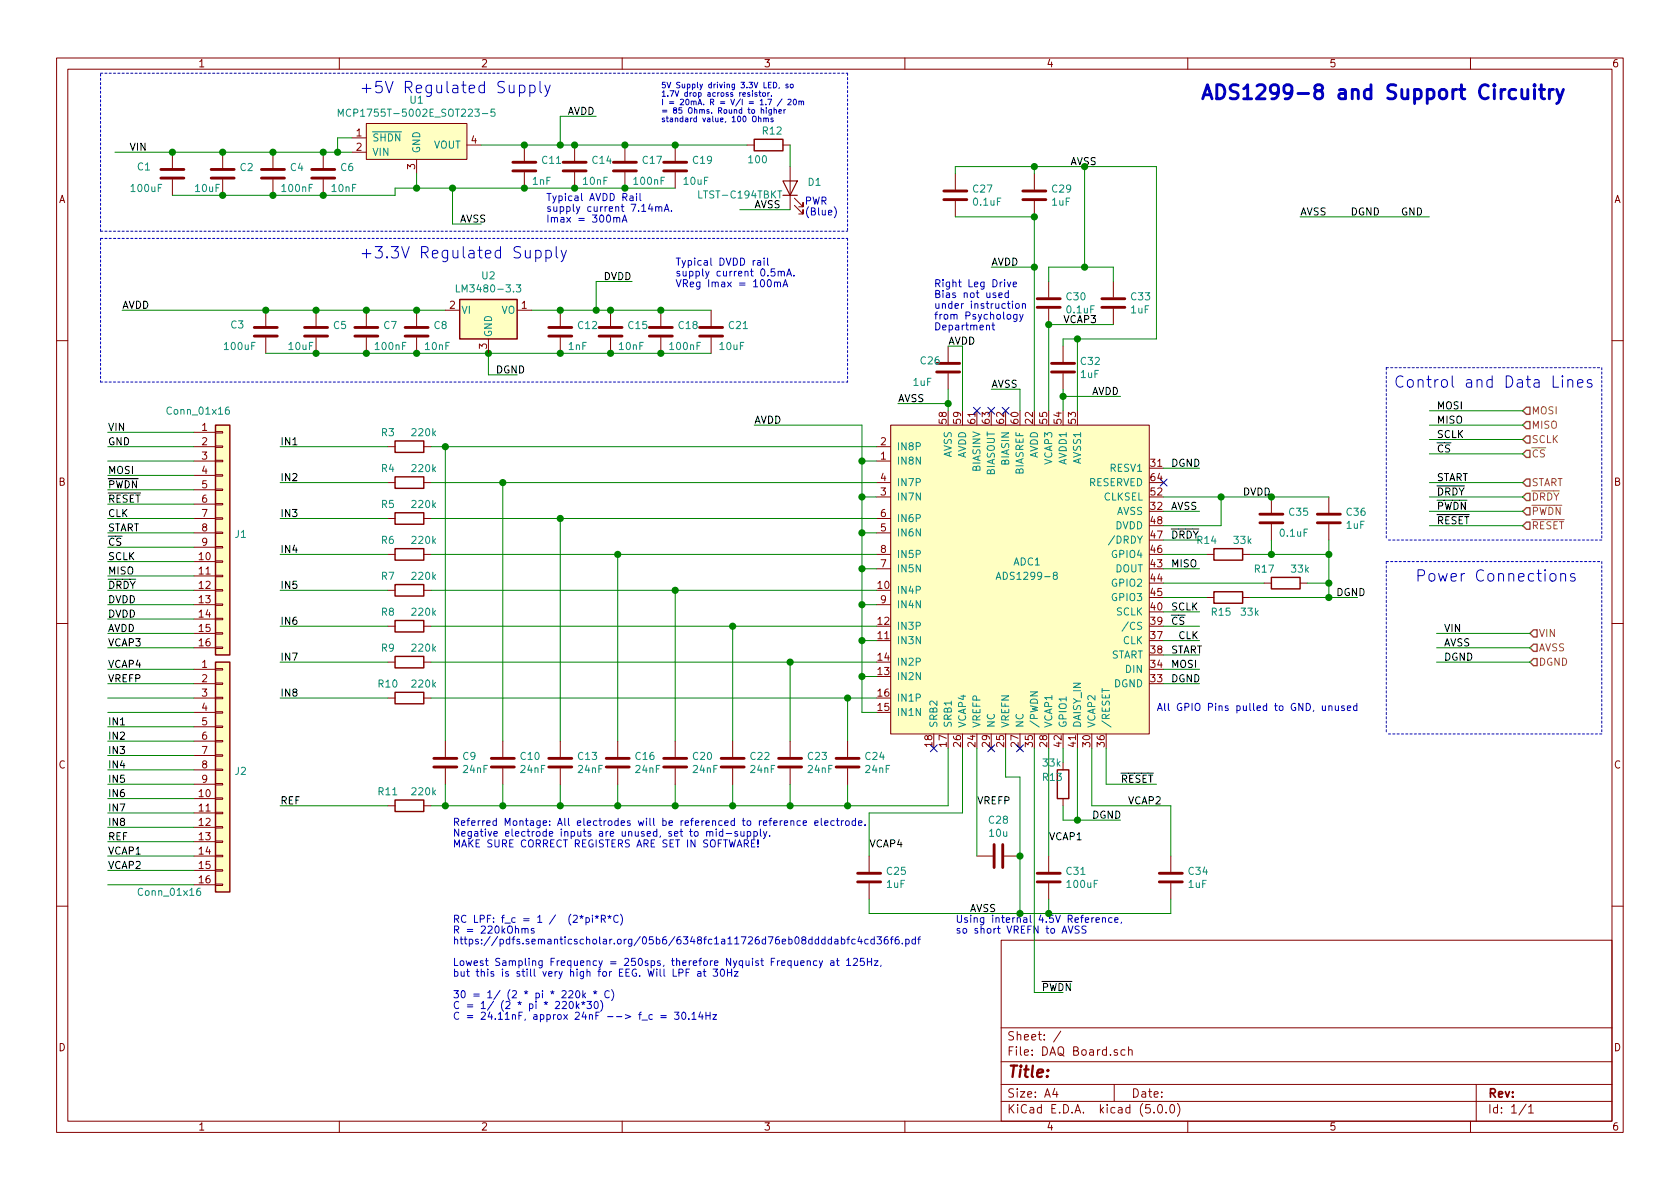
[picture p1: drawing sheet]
EESchema Schematic File Version 4
LIBS:DAQ Board-cache
EELAYER 26 0
EELAYER END
$Descr A4 11693 8268
encoding utf-8
Sheet 1 1
Title ""
Date ""
Rev ""
Comp ""
Comment1 ""
Comment2 ""
Comment3 ""
Comment4 ""
$EndDescr
$Comp
L Device:R R?
U 1 1
P 2850 3100
AR Path="/5D7F9BD3/5E8AA8A4" Ref="R?"  Part="1" 
AR Path="/5E8AA8A4" Ref="R3"  Part="1" 
F 0 "R3" V 2750 2950 50  0000 C CNN
F 1 "220k" V 2750 3200 50  0000 C CNN
F 2 "Resistor_SMD:R_0603_1608Metric" V 2780 3100 50  0001 C CNN
F 3 "~" H 2850 3100 50  0001 C CNN
	1    2850 3100
	0    1    1    0   
$EndComp
Text Notes 3150 7100 0    50   ~ 0
RC LPF: f_c = 1 /  (2*pi*R*C)\nR = 220kOhms\nhttps://pdfs.semanticscholar.org/05b6/6348fc1a11726d76eb08ddddabfc4cd36f6.pdf\n\nLowest Sampling Frequency = 250sps, therefore Nyquist Frequency at 125Hz, \nbut this is still very high for EEG. Will LPF at 30Hz\n\n30 = 1/ (2 * pi * 220k * C)\nC = 1/ (2 * pi * 220k*30)\nC = 24.11nF, approx 24nF --> f_c = 30.14Hz
$Comp
L TI_Analog_ADC:ADS1299-8 ADC?
U 1 1
P 6200 2950
AR Path="/5D7F9BD3/5E8AA8AC" Ref="ADC?"  Part="1" 
AR Path="/5E8AA8AC" Ref="ADC1"  Part="1" 
F 0 "ADC1" H 7150 2000 50  0000 C CNN
F 1 "ADS1299-8" H 7150 1900 50  0000 C CNN
F 2 "Package_QFP:TQFP-64_10x10mm_P0.5mm" H 7050 2000 50  0001 C CNN
F 3 "C:/Users/Willie/Documents/Uni/Newcastle/4 Fourth Year/1 Final Year Project/trunk/Hardware/Electronics/Datasheets/ADCs/ADS1299/ads1299-4.pdf" H 7050 2000 50  0001 C CNN
	1    6200 2950
	1    0    0    -1  
$EndComp
$Comp
L Device:C C?
U 1 1
P 3100 5300
AR Path="/5D7F9BD3/5E8AA8B3" Ref="C?"  Part="1" 
AR Path="/5E8AA8B3" Ref="C9"  Part="1" 
F 0 "C9" H 3215 5346 50  0000 L CNN
F 1 "24nF" H 3215 5255 50  0000 L CNN
F 2 "Capacitor_SMD:C_0805_2012Metric" H 3138 5150 50  0001 C CNN
F 3 "http://datasheets.avx.com/X7RDielectric.pdf" H 3100 5300 50  0001 C CNN
	1    3100 5300
	1    0    0    -1  
$EndComp
$Comp
L Device:R R?
U 1 1
P 2850 3350
AR Path="/5D7F9BD3/5E8AA8BA" Ref="R?"  Part="1" 
AR Path="/5E8AA8BA" Ref="R4"  Part="1" 
F 0 "R4" V 2750 3200 50  0000 C CNN
F 1 "220k" V 2750 3450 50  0000 C CNN
F 2 "Resistor_SMD:R_0603_1608Metric" V 2780 3350 50  0001 C CNN
F 3 "~" H 2850 3350 50  0001 C CNN
	1    2850 3350
	0    1    1    0   
$EndComp
$Comp
L Device:R R?
U 1 1
P 2850 3600
AR Path="/5D7F9BD3/5E8AA8C1" Ref="R?"  Part="1" 
AR Path="/5E8AA8C1" Ref="R5"  Part="1" 
F 0 "R5" V 2750 3450 50  0000 C CNN
F 1 "220k" V 2750 3700 50  0000 C CNN
F 2 "Resistor_SMD:R_0603_1608Metric" V 2780 3600 50  0001 C CNN
F 3 "~" H 2850 3600 50  0001 C CNN
	1    2850 3600
	0    1    1    0   
$EndComp
$Comp
L Device:R R?
U 1 1
P 2850 3850
AR Path="/5D7F9BD3/5E8AA8C8" Ref="R?"  Part="1" 
AR Path="/5E8AA8C8" Ref="R6"  Part="1" 
F 0 "R6" V 2750 3700 50  0000 C CNN
F 1 "220k" V 2750 3950 50  0000 C CNN
F 2 "Resistor_SMD:R_0603_1608Metric" V 2780 3850 50  0001 C CNN
F 3 "~" H 2850 3850 50  0001 C CNN
	1    2850 3850
	0    1    1    0   
$EndComp
$Comp
L Device:R R?
U 1 1
P 2850 4100
AR Path="/5D7F9BD3/5E8AA8CF" Ref="R?"  Part="1" 
AR Path="/5E8AA8CF" Ref="R7"  Part="1" 
F 0 "R7" V 2750 3950 50  0000 C CNN
F 1 "220k" V 2750 4200 50  0000 C CNN
F 2 "Resistor_SMD:R_0603_1608Metric" V 2780 4100 50  0001 C CNN
F 3 "~" H 2850 4100 50  0001 C CNN
	1    2850 4100
	0    1    1    0   
$EndComp
$Comp
L Device:R R?
U 1 1
P 2850 4350
AR Path="/5D7F9BD3/5E8AA8D6" Ref="R?"  Part="1" 
AR Path="/5E8AA8D6" Ref="R8"  Part="1" 
F 0 "R8" V 2750 4200 50  0000 C CNN
F 1 "220k" V 2750 4450 50  0000 C CNN
F 2 "Resistor_SMD:R_0603_1608Metric" V 2780 4350 50  0001 C CNN
F 3 "~" H 2850 4350 50  0001 C CNN
	1    2850 4350
	0    1    1    0   
$EndComp
$Comp
L Device:R R?
U 1 1
P 2850 4600
AR Path="/5D7F9BD3/5E8AA8DD" Ref="R?"  Part="1" 
AR Path="/5E8AA8DD" Ref="R9"  Part="1" 
F 0 "R9" V 2750 4450 50  0000 C CNN
F 1 "220k" V 2750 4700 50  0000 C CNN
F 2 "Resistor_SMD:R_0603_1608Metric" V 2780 4600 50  0001 C CNN
F 3 "~" H 2850 4600 50  0001 C CNN
	1    2850 4600
	0    1    1    0   
$EndComp
$Comp
L Device:R R?
U 1 1
P 2850 4850
AR Path="/5D7F9BD3/5E8AA8E4" Ref="R?"  Part="1" 
AR Path="/5E8AA8E4" Ref="R10"  Part="1" 
F 0 "R10" V 2750 4700 50  0000 C CNN
F 1 "220k" V 2750 4950 50  0000 C CNN
F 2 "Resistor_SMD:R_0603_1608Metric" V 2780 4850 50  0001 C CNN
F 3 "~" H 2850 4850 50  0001 C CNN
	1    2850 4850
	0    1    1    0   
$EndComp
Wire Wire Line
	3000 3100 3100 3100
Wire Wire Line
	3000 3600 3900 3600
Wire Wire Line
	3000 3850 4300 3850
Wire Wire Line
	3000 4100 4700 4100
Wire Wire Line
	3000 4350 5100 4350
Wire Wire Line
	3000 4600 5500 4600
Wire Wire Line
	3000 4850 5900 4850
Wire Wire Line
	3100 5150 3100 3100
Connection ~ 3100 3100
Wire Wire Line
	3100 3100 6100 3100
Wire Wire Line
	3500 5150 3500 3350
Wire Wire Line
	3000 3350 3500 3350
Connection ~ 3500 3350
Wire Wire Line
	3500 3350 6100 3350
Wire Wire Line
	3900 5150 3900 3600
Connection ~ 3900 3600
Wire Wire Line
	3900 3600 6100 3600
Wire Wire Line
	4300 5150 4300 3850
Connection ~ 4300 3850
Wire Wire Line
	4300 3850 6100 3850
Wire Wire Line
	4700 5150 4700 4100
Connection ~ 4700 4100
Wire Wire Line
	4700 4100 6100 4100
Wire Wire Line
	5100 5150 5100 4350
Connection ~ 5100 4350
Wire Wire Line
	5100 4350 6100 4350
Wire Wire Line
	5500 5150 5500 4600
Connection ~ 5500 4600
Wire Wire Line
	5500 4600 6100 4600
Wire Wire Line
	5900 5150 5900 4850
Connection ~ 5900 4850
Wire Wire Line
	5900 4850 6100 4850
$Comp
L Device:R R?
U 1 1
P 2850 5600
AR Path="/5D7F9BD3/5E8AA90B" Ref="R?"  Part="1" 
AR Path="/5E8AA90B" Ref="R11"  Part="1" 
F 0 "R11" V 2750 5450 50  0000 C CNN
F 1 "220k" V 2750 5700 50  0000 C CNN
F 2 "Resistor_SMD:R_0603_1608Metric" V 2780 5600 50  0001 C CNN
F 3 "~" H 2850 5600 50  0001 C CNN
	1    2850 5600
	0    1    1    0   
$EndComp
Wire Wire Line
	3000 5600 3100 5600
Wire Wire Line
	6600 5600 6600 5200
Wire Wire Line
	3100 5450 3100 5600
Connection ~ 3100 5600
NoConn ~ 6500 5200
Wire Wire Line
	6100 3200 6000 3200
Wire Wire Line
	6000 3200 6000 3450
Wire Wire Line
	6000 4950 6100 4950
Wire Wire Line
	6100 3450 6000 3450
Connection ~ 6000 3450
Wire Wire Line
	6000 3450 6000 3700
Wire Wire Line
	6100 3700 6000 3700
Connection ~ 6000 3700
Wire Wire Line
	6000 3700 6000 3950
Wire Wire Line
	6100 3950 6000 3950
Connection ~ 6000 3950
Wire Wire Line
	6000 3950 6000 4200
Wire Wire Line
	6100 4200 6000 4200
Connection ~ 6000 4200
Wire Wire Line
	6000 4200 6000 4450
Wire Wire Line
	6100 4450 6000 4450
Connection ~ 6000 4450
Wire Wire Line
	6000 4450 6000 4700
Wire Wire Line
	6100 4700 6000 4700
Connection ~ 6000 4700
Wire Wire Line
	6000 4700 6000 4950
Wire Wire Line
	6000 3200 6000 2950
Wire Wire Line
	6000 2950 5250 2950
Connection ~ 6000 3200
$Comp
L Device:C C?
U 1 1
P 6050 6100
AR Path="/5D7F9BD3/5E8AA949" Ref="C?"  Part="1" 
AR Path="/5E8AA949" Ref="C25"  Part="1" 
F 0 "C25" H 6165 6146 50  0000 L CNN
F 1 "1uF" H 6165 6055 50  0000 L CNN
F 2 "Capacitor_SMD:C_0603_1608Metric" H 6088 5950 50  0001 C CNN
F 3 "~" H 6050 6100 50  0001 C CNN
	1    6050 6100
	1    0    0    -1  
$EndComp
$Comp
L Device:C C?
U 1 1
P 7300 6100
AR Path="/5D7F9BD3/5E8AA950" Ref="C?"  Part="1" 
AR Path="/5E8AA950" Ref="C31"  Part="1" 
F 0 "C31" H 7415 6146 50  0000 L CNN
F 1 "100uF" H 7415 6055 50  0000 L CNN
F 2 "Capacitor_SMD:C_1206_3216Metric" H 7338 5950 50  0001 C CNN
F 3 "~" H 7300 6100 50  0001 C CNN
	1    7300 6100
	1    0    0    -1  
$EndComp
NoConn ~ 7100 5200
NoConn ~ 6900 5200
Wire Wire Line
	7300 6350 7300 6250
Text Label 6750 6350 0    50   ~ 0
AVSS
Text Notes 6650 6500 0    50   ~ 0
Using internal 4.5V Reference, \nso short VREFN to AVSS
Text Notes 3150 5900 0    50   ~ 0
Referred Montage: All electrodes will be referenced to reference electrode. \nNegative electrode inputs are unused, set to mid-supply. \nMAKE SURE CORRECT REGISTERS ARE SET IN SOFTWARE!
Wire Wire Line
	8050 5450 7700 5450
Wire Wire Line
	7700 5450 7700 5200
$Comp
L Device:R R?
U 1 1
P 7400 5450
AR Path="/5D7F9BD3/5E8AA95F" Ref="R?"  Part="1" 
AR Path="/5E8AA95F" Ref="R13"  Part="1" 
F 0 "R13" H 7250 5500 50  0000 L CNN
F 1 "33k" H 7250 5600 50  0000 L CNN
F 2 "Resistor_SMD:R_0603_1608Metric" V 7330 5450 50  0001 C CNN
F 3 "~" H 7400 5450 50  0001 C CNN
	1    7400 5450
	1    0    0    -1  
$EndComp
Wire Wire Line
	7200 6900 7400 6900
Wire Wire Line
	7400 5300 7400 5200
Wire Wire Line
	7400 5600 7400 5700
Wire Wire Line
	7400 5700 7500 5700
Wire Wire Line
	7500 5700 7500 5200
Wire Wire Line
	7500 5700 7800 5700
Connection ~ 7500 5700
$Comp
L Device:C C?
U 1 1
P 8150 6100
AR Path="/5D7F9BD3/5E8AA96D" Ref="C?"  Part="1" 
AR Path="/5E8AA96D" Ref="C34"  Part="1" 
F 0 "C34" H 8265 6146 50  0000 L CNN
F 1 "1uF" H 8265 6055 50  0000 L CNN
F 2 "Capacitor_SMD:C_0603_1608Metric" H 8188 5950 50  0001 C CNN
F 3 "~" H 8150 6100 50  0001 C CNN
	1    8150 6100
	1    0    0    -1  
$EndComp
Wire Wire Line
	8150 5600 7600 5600
Wire Wire Line
	7600 5600 7600 5200
Wire Wire Line
	7300 6350 8150 6350
Wire Wire Line
	8150 6350 8150 6250
Connection ~ 7300 6350
Text Label 7600 5700 0    50   ~ 0
DGND
Text Label 8150 4750 0    50   ~ 0
DGND
Wire Wire Line
	8100 4750 8350 4750
Wire Wire Line
	8100 4650 8350 4650
Text Label 8150 4650 0    50   ~ 0
MOSI
Wire Wire Line
	8100 4550 8350 4550
Text Label 8150 4550 0    50   ~ 0
START
Text Label 8150 4350 0    50   ~ 0
~CS
Wire Wire Line
	8100 4250 8350 4250
Text Label 8150 4250 0    50   ~ 0
SCLK
$Comp
L Device:R R?
U 1 1
P 8550 4150
AR Path="/5D7F9BD3/5E8AA984" Ref="R?"  Part="1" 
AR Path="/5E8AA984" Ref="R15"  Part="1" 
F 0 "R15" V 8650 4100 50  0000 C CNN
F 1 "33k" V 8650 4300 50  0000 C CNN
F 2 "Resistor_SMD:R_0603_1608Metric" V 8480 4150 50  0001 C CNN
F 3 "~" H 8550 4150 50  0001 C CNN
	1    8550 4150
	0    1    1    0   
$EndComp
$Comp
L Device:R R?
U 1 1
P 8950 4050
AR Path="/5D7F9BD3/5E8AA98B" Ref="R?"  Part="1" 
AR Path="/5E8AA98B" Ref="R17"  Part="1" 
F 0 "R17" V 8850 3900 50  0000 C CNN
F 1 "33k" V 8850 4150 50  0000 C CNN
F 2 "Resistor_SMD:R_0603_1608Metric" V 8880 4050 50  0001 C CNN
F 3 "~" H 8950 4050 50  0001 C CNN
	1    8950 4050
	0    1    1    0   
$EndComp
Wire Wire Line
	8100 4050 8800 4050
Wire Wire Line
	8400 4150 8100 4150
Wire Wire Line
	8700 4150 9250 4150
Wire Wire Line
	9100 4050 9250 4050
Wire Wire Line
	9250 4050 9250 4150
Connection ~ 9250 4150
Wire Wire Line
	9250 4150 9450 4150
Text Label 9300 4150 0    50   ~ 0
DGND
Wire Wire Line
	8100 3950 8350 3950
Text Label 8150 3950 0    50   ~ 0
MISO
$Comp
L Device:R R?
U 1 1
P 8550 3850
AR Path="/5D7F9BD3/5E8AA99C" Ref="R?"  Part="1" 
AR Path="/5E8AA99C" Ref="R14"  Part="1" 
F 0 "R14" V 8450 3700 50  0000 C CNN
F 1 "33k" V 8450 3950 50  0000 C CNN
F 2 "Resistor_SMD:R_0603_1608Metric" V 8480 3850 50  0001 C CNN
F 3 "~" H 8550 3850 50  0001 C CNN
	1    8550 3850
	0    1    1    0   
$EndComp
Wire Wire Line
	8400 3850 8100 3850
Wire Wire Line
	8700 3850 8850 3850
Wire Wire Line
	9250 3850 9250 4050
Connection ~ 9250 4050
Wire Wire Line
	8100 3750 8350 3750
Text Label 8150 3750 0    50   ~ 0
~DRDY
Text Label 8650 3450 0    50   ~ 0
DVDD
Wire Wire Line
	8100 3550 8350 3550
Text Label 8150 3550 0    50   ~ 0
AVSS
Wire Wire Line
	8100 3450 8500 3450
Wire Wire Line
	8500 3450 8500 3650
Wire Wire Line
	8100 3650 8500 3650
NoConn ~ 8100 3350
Wire Wire Line
	8100 3250 8350 3250
Text Label 8150 3250 0    50   ~ 0
DGND
$Comp
L Device:C C?
U 1 1
P 7400 2550
AR Path="/5D7F9BD3/5E8AA9B2" Ref="C?"  Part="1" 
AR Path="/5E8AA9B2" Ref="C32"  Part="1" 
F 0 "C32" H 7515 2596 50  0000 L CNN
F 1 "1uF" H 7515 2505 50  0000 L CNN
F 2 "Capacitor_SMD:C_0603_1608Metric" H 7438 2400 50  0001 C CNN
F 3 "~" H 7400 2550 50  0001 C CNN
	1    7400 2550
	1    0    0    -1  
$EndComp
Wire Wire Line
	7400 2850 7400 2750
Wire Wire Line
	7500 2850 7500 2350
Wire Wire Line
	7500 2350 7400 2350
Wire Wire Line
	7400 2350 7400 2400
Wire Wire Line
	7200 5200 7200 6900
Wire Wire Line
	7300 5200 7300 5950
Wire Wire Line
	8150 5600 8150 5950
$Comp
L Device:C C?
U 1 1
P 7300 2100
AR Path="/5D7F9BD3/5E8AA9C0" Ref="C?"  Part="1" 
AR Path="/5E8AA9C0" Ref="C30"  Part="1" 
F 0 "C30" H 7415 2146 50  0000 L CNN
F 1 "0.1uF" H 7415 2055 50  0000 L CNN
F 2 "Capacitor_SMD:C_0603_1608Metric" H 7338 1950 50  0001 C CNN
F 3 "~" H 7300 2100 50  0001 C CNN
	1    7300 2100
	1    0    0    -1  
$EndComp
Text Label 7450 1150 0    50   ~ 0
AVSS
Connection ~ 7500 2350
$Comp
L Device:C C?
U 1 1
P 7200 1350
AR Path="/5D7F9BD3/5E8AA9C9" Ref="C?"  Part="1" 
AR Path="/5E8AA9C9" Ref="C29"  Part="1" 
F 0 "C29" H 7315 1396 50  0000 L CNN
F 1 "1uF" H 7315 1305 50  0000 L CNN
F 2 "Capacitor_SMD:C_0603_1608Metric" H 7238 1200 50  0001 C CNN
F 3 "~" H 7200 1350 50  0001 C CNN
	1    7200 1350
	1    0    0    -1  
$EndComp
Wire Wire Line
	7200 1200 7200 1150
Wire Wire Line
	7200 1500 7200 1850
Wire Wire Line
	7200 1850 6900 1850
Connection ~ 7200 1850
Wire Wire Line
	7200 1850 7200 2850
Text Label 6900 1850 0    50   ~ 0
AVDD
$Comp
L Device:C C?
U 1 1
P 6600 2550
AR Path="/5D7F9BD3/5E8AA9D6" Ref="C?"  Part="1" 
AR Path="/5E8AA9D6" Ref="C26"  Part="1" 
F 0 "C26" H 6400 2600 50  0000 L CNN
F 1 "1uF" H 6350 2450 50  0000 L CNN
F 2 "Capacitor_SMD:C_0603_1608Metric" H 6638 2400 50  0001 C CNN
F 3 "~" H 6600 2550 50  0001 C CNN
	1    6600 2550
	1    0    0    -1  
$EndComp
Wire Wire Line
	6600 2850 6600 2800
Wire Wire Line
	6700 2850 6700 2400
Wire Wire Line
	6700 2400 6600 2400
Text Label 6600 2400 0    50   ~ 0
AVDD
Wire Wire Line
	7400 2750 7800 2750
Connection ~ 7400 2750
Wire Wire Line
	7400 2750 7400 2700
Text Label 7600 2750 0    50   ~ 0
AVDD
$Comp
L Device:C C?
U 1 1
P 9250 3600
AR Path="/5D7F9BD3/5E8AA9E5" Ref="C?"  Part="1" 
AR Path="/5E8AA9E5" Ref="C36"  Part="1" 
F 0 "C36" H 9365 3646 50  0000 L CNN
F 1 "1uF" H 9365 3555 50  0000 L CNN
F 2 "Capacitor_SMD:C_0603_1608Metric" H 9288 3450 50  0001 C CNN
F 3 "~" H 9250 3600 50  0001 C CNN
	1    9250 3600
	1    0    0    -1  
$EndComp
Connection ~ 8500 3450
Wire Wire Line
	9250 3750 9250 3850
Connection ~ 9250 3850
Wire Wire Line
	8500 3450 8850 3450
$Comp
L Device:C C?
U 1 1
P 8850 3600
AR Path="/5D7F9BD3/5E8AA9F0" Ref="C?"  Part="1" 
AR Path="/5E8AA9F0" Ref="C35"  Part="1" 
F 0 "C35" H 8965 3646 50  0000 L CNN
F 1 "0.1uF" H 8900 3500 50  0000 L CNN
F 2 "Capacitor_SMD:C_0603_1608Metric" H 8888 3450 50  0001 C CNN
F 3 "~" H 8850 3600 50  0001 C CNN
	1    8850 3600
	1    0    0    -1  
$EndComp
Connection ~ 8850 3450
Wire Wire Line
	8850 3450 9250 3450
Wire Wire Line
	8850 3750 8850 3850
Connection ~ 8850 3850
Wire Wire Line
	8850 3850 9250 3850
Wire Wire Line
	6050 6350 6050 6250
Wire Wire Line
	6050 5950 6050 5650
Wire Wire Line
	6050 5650 6700 5650
Wire Wire Line
	6700 5650 6700 5200
Wire Wire Line
	7300 1850 7300 1950
$Comp
L Device:C C?
U 1 1
P 7750 2100
AR Path="/5D7F9BD3/5E8AAA01" Ref="C?"  Part="1" 
AR Path="/5E8AAA01" Ref="C33"  Part="1" 
F 0 "C33" H 7865 2146 50  0000 L CNN
F 1 "1uF" H 7865 2055 50  0000 L CNN
F 2 "Capacitor_SMD:C_0603_1608Metric" H 7788 1950 50  0001 C CNN
F 3 "~" H 7750 2100 50  0001 C CNN
	1    7750 2100
	1    0    0    -1  
$EndComp
Wire Wire Line
	7300 2250 7300 2850
Wire Wire Line
	7750 2250 7300 2250
Connection ~ 7300 2250
Wire Wire Line
	7750 1950 7750 1850
Wire Wire Line
	7750 1850 7550 1850
Wire Wire Line
	7500 2350 8050 2350
Wire Wire Line
	8050 1150 8050 2350
Wire Wire Line
	7200 1150 7550 1150
Wire Wire Line
	7550 1850 7550 1150
Connection ~ 7550 1850
Wire Wire Line
	7550 1850 7300 1850
Connection ~ 7550 1150
Wire Wire Line
	7550 1150 8050 1150
$Comp
L Device:C C?
U 1 1
P 6650 1350
AR Path="/5D7F9BD3/5E8AAA15" Ref="C?"  Part="1" 
AR Path="/5E8AAA15" Ref="C27"  Part="1" 
F 0 "C27" H 6765 1396 50  0000 L CNN
F 1 "0.1uF" H 6765 1305 50  0000 L CNN
F 2 "Capacitor_SMD:C_0603_1608Metric" H 6688 1200 50  0001 C CNN
F 3 "~" H 6650 1350 50  0001 C CNN
	1    6650 1350
	1    0    0    -1  
$EndComp
Wire Wire Line
	6650 1500 7200 1500
Connection ~ 7200 1500
Wire Wire Line
	6650 1200 6650 1150
Wire Wire Line
	6650 1150 7200 1150
Connection ~ 7200 1150
NoConn ~ 6900 2850
NoConn ~ 6800 2850
NoConn ~ 7000 2850
Wire Wire Line
	7100 2850 7100 2700
Text Label 6900 2700 0    50   ~ 0
AVSS
Text Notes 6500 2300 0    50   ~ 0
Right Leg Drive \nBias not used \nunder instruction \nfrom Psychology \nDepartment
Text Notes 8050 4950 0    50   ~ 0
All GPIO Pins pulled to GND, unused
Text Label 7800 5450 0    50   ~ 0
~RESET
Text Label 7250 6900 0    50   ~ 0
~PWDN
Text Notes 9700 2700 0    79   ~ 0
Control and Data Lines
Text Notes 8350 700  0    98   ~ 20
ADS1299-8 and Support Circuitry
Text HLabel 10600 2850 2    50   Input ~ 0
MOSI
Text HLabel 10600 2950 2    50   Input ~ 0
MISO
Text HLabel 10600 3050 2    50   Input ~ 0
SCLK
Text HLabel 10600 3150 2    50   Input ~ 0
~CS
Text HLabel 10600 3350 2    50   Input ~ 0
START
Text HLabel 10600 3450 2    50   Input ~ 0
~DRDY
Wire Wire Line
	10600 2850 9950 2850
Wire Wire Line
	10600 2950 9950 2950
Wire Wire Line
	10600 3050 9950 3050
Wire Wire Line
	10600 3150 9950 3150
Wire Wire Line
	10600 3350 9950 3350
Wire Wire Line
	10600 3450 9950 3450
Text Label 10000 2850 0    50   ~ 0
MOSI
Text Label 10000 2950 0    50   ~ 0
MISO
Text Label 10000 3050 0    50   ~ 0
SCLK
Text Label 10000 3150 0    50   ~ 0
~CS
Text Label 10000 3350 0    50   ~ 0
START
Text Label 10000 3450 0    50   ~ 0
~DRDY
Wire Notes Line
	9650 2550 11150 2550
Wire Notes Line
	11150 3750 9650 3750
Text HLabel 10650 4400 2    50   Input ~ 0
VIN
Text HLabel 10650 4500 2    50   Input ~ 0
AVSS
Text HLabel 10650 4600 2    50   Input ~ 0
DGND
Wire Wire Line
	10650 4400 10000 4400
Wire Wire Line
	10650 4500 10000 4500
Wire Wire Line
	10650 4600 10000 4600
Text HLabel 10600 3550 2    50   Input ~ 0
~PWDN
Text HLabel 10600 3650 2    50   Input ~ 0
~RESET
Wire Wire Line
	10600 3550 9950 3550
Wire Wire Line
	10600 3650 9950 3650
Text Label 10000 3550 0    50   ~ 0
~PWDN
Text Label 10000 3650 0    50   ~ 0
~RESET
Wire Notes Line
	9650 2550 9650 3750
Wire Notes Line
	11150 2550 11150 3750
Text Notes 9850 4050 0    79   ~ 0
Power Connections
Wire Notes Line
	9650 3900 11150 3900
Wire Notes Line
	11150 5100 9650 5100
Wire Notes Line
	9650 3900 9650 5100
Wire Notes Line
	11150 3900 11150 5100
Text Label 10050 4400 0    50   ~ 0
VIN
Text Label 10050 4500 0    50   ~ 0
AVSS
Text Label 10050 4600 0    50   ~ 0
DGND
$Comp
L Device:C C?
U 1 1
P 3650 1150
AR Path="/5D80B4DC/5E8AAA59" Ref="C?"  Part="1" 
AR Path="/5D7F9BD3/5E8AAA59" Ref="C?"  Part="1" 
AR Path="/5E8AAA59" Ref="C11"  Part="1" 
F 0 "C11" H 3765 1196 50  0000 L CNN
F 1 "1nF" H 3700 1050 50  0000 L CNN
F 2 "Capacitor_SMD:C_0603_1608Metric" H 3688 1000 50  0001 C CNN
F 3 "~" H 3650 1150 50  0001 C CNN
	1    3650 1150
	1    0    0    -1  
$EndComp
$Comp
L Device:C C?
U 1 1
P 4000 1150
AR Path="/5D80B4DC/5E8AAA60" Ref="C?"  Part="1" 
AR Path="/5D7F9BD3/5E8AAA60" Ref="C?"  Part="1" 
AR Path="/5E8AAA60" Ref="C14"  Part="1" 
F 0 "C14" H 4115 1196 50  0000 L CNN
F 1 "10nF" H 4050 1050 50  0000 L CNN
F 2 "Capacitor_SMD:C_0603_1608Metric" H 4038 1000 50  0001 C CNN
F 3 "~" H 4000 1150 50  0001 C CNN
	1    4000 1150
	1    0    0    -1  
$EndComp
$Comp
L Device:C C?
U 1 1
P 4350 1150
AR Path="/5D80B4DC/5E8AAA67" Ref="C?"  Part="1" 
AR Path="/5D7F9BD3/5E8AAA67" Ref="C?"  Part="1" 
AR Path="/5E8AAA67" Ref="C17"  Part="1" 
F 0 "C17" H 4465 1196 50  0000 L CNN
F 1 "100nF" H 4400 1050 50  0000 L CNN
F 2 "Capacitor_SMD:C_0603_1608Metric" H 4388 1000 50  0001 C CNN
F 3 "~" H 4350 1150 50  0001 C CNN
	1    4350 1150
	1    0    0    -1  
$EndComp
$Comp
L Device:C C?
U 1 1
P 4700 1150
AR Path="/5D80B4DC/5E8AAA6E" Ref="C?"  Part="1" 
AR Path="/5D7F9BD3/5E8AAA6E" Ref="C?"  Part="1" 
AR Path="/5E8AAA6E" Ref="C19"  Part="1" 
F 0 "C19" H 4815 1196 50  0000 L CNN
F 1 "10uF" H 4750 1050 50  0000 L CNN
F 2 "Capacitor_SMD:C_0603_1608Metric" H 4738 1000 50  0001 C CNN
F 3 "~" H 4700 1150 50  0001 C CNN
	1    4700 1150
	1    0    0    -1  
$EndComp
$Comp
L Device:C C?
U 1 1
P 1200 1200
AR Path="/5D80B4DC/5E8AAA75" Ref="C?"  Part="1" 
AR Path="/5D7F9BD3/5E8AAA75" Ref="C?"  Part="1" 
AR Path="/5E8AAA75" Ref="C1"  Part="1" 
F 0 "C1" H 950 1250 50  0000 L CNN
F 1 "100uF" H 900 1100 50  0000 L CNN
F 2 "Capacitor_SMD:C_1206_3216Metric" H 1238 1050 50  0001 C CNN
F 3 "~" H 1200 1200 50  0001 C CNN
	1    1200 1200
	1    0    0    -1  
$EndComp
$Comp
L Device:C C?
U 1 1
P 1550 1200
AR Path="/5D80B4DC/5E8AAA7C" Ref="C?"  Part="1" 
AR Path="/5D7F9BD3/5E8AAA7C" Ref="C?"  Part="1" 
AR Path="/5E8AAA7C" Ref="C2"  Part="1" 
F 0 "C2" H 1665 1246 50  0000 L CNN
F 1 "10uF" H 1350 1100 50  0000 L CNN
F 2 "Capacitor_SMD:C_0603_1608Metric" H 1588 1050 50  0001 C CNN
F 3 "~" H 1550 1200 50  0001 C CNN
	1    1550 1200
	1    0    0    -1  
$EndComp
$Comp
L Device:C C?
U 1 1
P 1900 1200
AR Path="/5D80B4DC/5E8AAA83" Ref="C?"  Part="1" 
AR Path="/5D7F9BD3/5E8AAA83" Ref="C?"  Part="1" 
AR Path="/5E8AAA83" Ref="C4"  Part="1" 
F 0 "C4" H 2015 1246 50  0000 L CNN
F 1 "100nF" H 1950 1100 50  0000 L CNN
F 2 "Capacitor_SMD:C_0603_1608Metric" H 1938 1050 50  0001 C CNN
F 3 "~" H 1900 1200 50  0001 C CNN
	1    1900 1200
	1    0    0    -1  
$EndComp
$Comp
L Device:C C?
U 1 1
P 2250 1200
AR Path="/5D80B4DC/5E8AAA8A" Ref="C?"  Part="1" 
AR Path="/5D7F9BD3/5E8AAA8A" Ref="C?"  Part="1" 
AR Path="/5E8AAA8A" Ref="C6"  Part="1" 
F 0 "C6" H 2365 1246 50  0000 L CNN
F 1 "10nF" H 2300 1100 50  0000 L CNN
F 2 "Capacitor_SMD:C_0603_1608Metric" H 2288 1050 50  0001 C CNN
F 3 "~" H 2250 1200 50  0001 C CNN
	1    2250 1200
	1    0    0    -1  
$EndComp
Wire Wire Line
	2450 1050 2350 1050
Connection ~ 1200 1050
Wire Wire Line
	1200 1050 800  1050
Connection ~ 1550 1050
Wire Wire Line
	1550 1050 1200 1050
Connection ~ 1900 1050
Wire Wire Line
	1900 1050 1550 1050
Connection ~ 2250 1050
Wire Wire Line
	2250 1050 1900 1050
Wire Wire Line
	1200 1350 1550 1350
Connection ~ 1550 1350
Wire Wire Line
	1550 1350 1900 1350
Connection ~ 1900 1350
Wire Wire Line
	1900 1350 2250 1350
Connection ~ 2250 1350
Wire Wire Line
	2250 1350 2750 1350
Wire Wire Line
	3150 1300 3650 1300
Connection ~ 3650 1300
Wire Wire Line
	3650 1300 4000 1300
Connection ~ 4000 1300
Wire Wire Line
	4000 1300 4350 1300
Connection ~ 4350 1300
Wire Wire Line
	4350 1300 4700 1300
Wire Wire Line
	4700 1000 4350 1000
Connection ~ 3650 1000
Connection ~ 4000 1000
Wire Wire Line
	4000 1000 3900 1000
Connection ~ 4350 1000
Wire Wire Line
	4350 1000 4000 1000
Wire Wire Line
	3900 1000 3900 800 
Wire Wire Line
	3900 800  4150 800 
Connection ~ 3900 1000
Wire Wire Line
	3900 1000 3650 1000
Wire Wire Line
	4700 1000 5200 1000
Connection ~ 4700 1000
$Comp
L Device:R R?
U 1 1
P 5350 1000
AR Path="/5D80B4DC/5E8AAAB4" Ref="R?"  Part="1" 
AR Path="/5D7F9BD3/5E8AAAB4" Ref="R?"  Part="1" 
AR Path="/5E8AAAB4" Ref="R12"  Part="1" 
F 0 "R12" V 5250 950 50  0000 L CNN
F 1 "100" V 5450 850 50  0000 L CNN
F 2 "Resistor_SMD:R_0603_1608Metric" V 5280 1000 50  0001 C CNN
F 3 "~" H 5350 1000 50  0001 C CNN
	1    5350 1000
	0    1    1    0   
$EndComp
$Comp
L Device:LED D?
U 1 1
P 5500 1300
AR Path="/5D80B4DC/5E8AAABB" Ref="D?"  Part="1" 
AR Path="/5D7F9BD3/5E8AAABB" Ref="D?"  Part="1" 
AR Path="/5E8AAABB" Ref="D1"  Part="1" 
F 0 "D1" V 5538 1182 50  0000 R CNN
F 1 "LTST-C194TBKT" V 5450 1950 50  0000 R CNN
F 2 "LED_SMD:LED_0603_1608Metric" H 5500 1300 50  0001 C CNN
F 3 "~" H 5500 1300 50  0001 C CNN
	1    5500 1300
	0    -1   -1   0   
$EndComp
Wire Wire Line
	5500 1150 5500 1000
Wire Wire Line
	3150 1300 3150 1550
Wire Wire Line
	3150 1550 3350 1550
Text Label 900  1050 0    50   ~ 0
VIN
Text Label 3950 800  0    50   ~ 0
AVDD
Text Label 3200 1550 0    50   ~ 0
AVSS
Wire Wire Line
	5500 1450 5150 1450
Text Label 5250 1450 0    50   ~ 0
AVSS
Text Notes 2500 650  0    79   ~ 0
+5V Regulated Supply\n
Wire Notes Line
	5900 500  5900 1600
Wire Notes Line
	700  1600 700  500 
$Comp
L Device:C C?
U 1 1
P 3900 2300
AR Path="/5D80B4DC/5E8AAACD" Ref="C?"  Part="1" 
AR Path="/5D7F9BD3/5E8AAACD" Ref="C?"  Part="1" 
AR Path="/5E8AAACD" Ref="C12"  Part="1" 
F 0 "C12" H 4015 2346 50  0000 L CNN
F 1 "1nF" H 3950 2200 50  0000 L CNN
F 2 "Capacitor_SMD:C_0603_1608Metric" H 3938 2150 50  0001 C CNN
F 3 "~" H 3900 2300 50  0001 C CNN
	1    3900 2300
	1    0    0    -1  
$EndComp
$Comp
L Device:C C?
U 1 1
P 4250 2300
AR Path="/5D80B4DC/5E8AAAD4" Ref="C?"  Part="1" 
AR Path="/5D7F9BD3/5E8AAAD4" Ref="C?"  Part="1" 
AR Path="/5E8AAAD4" Ref="C15"  Part="1" 
F 0 "C15" H 4365 2346 50  0000 L CNN
F 1 "10nF" H 4300 2200 50  0000 L CNN
F 2 "Capacitor_SMD:C_0603_1608Metric" H 4288 2150 50  0001 C CNN
F 3 "~" H 4250 2300 50  0001 C CNN
	1    4250 2300
	1    0    0    -1  
$EndComp
$Comp
L Device:C C?
U 1 1
P 4600 2300
AR Path="/5D80B4DC/5E8AAADB" Ref="C?"  Part="1" 
AR Path="/5D7F9BD3/5E8AAADB" Ref="C?"  Part="1" 
AR Path="/5E8AAADB" Ref="C18"  Part="1" 
F 0 "C18" H 4715 2346 50  0000 L CNN
F 1 "100nF" H 4650 2200 50  0000 L CNN
F 2 "Capacitor_SMD:C_0603_1608Metric" H 4638 2150 50  0001 C CNN
F 3 "~" H 4600 2300 50  0001 C CNN
	1    4600 2300
	1    0    0    -1  
$EndComp
$Comp
L Device:C C?
U 1 1
P 4950 2300
AR Path="/5D80B4DC/5E8AAAE2" Ref="C?"  Part="1" 
AR Path="/5D7F9BD3/5E8AAAE2" Ref="C?"  Part="1" 
AR Path="/5E8AAAE2" Ref="C21"  Part="1" 
F 0 "C21" H 5065 2346 50  0000 L CNN
F 1 "10uF" H 5000 2200 50  0000 L CNN
F 2 "Capacitor_SMD:C_0603_1608Metric" H 4988 2150 50  0001 C CNN
F 3 "~" H 4950 2300 50  0001 C CNN
	1    4950 2300
	1    0    0    -1  
$EndComp
$Comp
L Device:C C?
U 1 1
P 1850 2300
AR Path="/5D80B4DC/5E8AAAE9" Ref="C?"  Part="1" 
AR Path="/5D7F9BD3/5E8AAAE9" Ref="C?"  Part="1" 
AR Path="/5E8AAAE9" Ref="C3"  Part="1" 
F 0 "C3" H 1600 2350 50  0000 L CNN
F 1 "100uF" H 1550 2200 50  0000 L CNN
F 2 "Capacitor_SMD:C_1206_3216Metric" H 1888 2150 50  0001 C CNN
F 3 "~" H 1850 2300 50  0001 C CNN
	1    1850 2300
	1    0    0    -1  
$EndComp
$Comp
L Device:C C?
U 1 1
P 2200 2300
AR Path="/5D80B4DC/5E8AAAF0" Ref="C?"  Part="1" 
AR Path="/5D7F9BD3/5E8AAAF0" Ref="C?"  Part="1" 
AR Path="/5E8AAAF0" Ref="C5"  Part="1" 
F 0 "C5" H 2315 2346 50  0000 L CNN
F 1 "10uF" H 2000 2200 50  0000 L CNN
F 2 "Capacitor_SMD:C_0603_1608Metric" H 2238 2150 50  0001 C CNN
F 3 "~" H 2200 2300 50  0001 C CNN
	1    2200 2300
	1    0    0    -1  
$EndComp
$Comp
L Device:C C?
U 1 1
P 2550 2300
AR Path="/5D80B4DC/5E8AAAF7" Ref="C?"  Part="1" 
AR Path="/5D7F9BD3/5E8AAAF7" Ref="C?"  Part="1" 
AR Path="/5E8AAAF7" Ref="C7"  Part="1" 
F 0 "C7" H 2665 2346 50  0000 L CNN
F 1 "100nF" H 2600 2200 50  0000 L CNN
F 2 "Capacitor_SMD:C_0603_1608Metric" H 2588 2150 50  0001 C CNN
F 3 "~" H 2550 2300 50  0001 C CNN
	1    2550 2300
	1    0    0    -1  
$EndComp
$Comp
L Device:C C?
U 1 1
P 2900 2300
AR Path="/5D80B4DC/5E8AAAFE" Ref="C?"  Part="1" 
AR Path="/5D7F9BD3/5E8AAAFE" Ref="C?"  Part="1" 
AR Path="/5E8AAAFE" Ref="C8"  Part="1" 
F 0 "C8" H 3015 2346 50  0000 L CNN
F 1 "10nF" H 2950 2200 50  0000 L CNN
F 2 "Capacitor_SMD:C_0603_1608Metric" H 2938 2150 50  0001 C CNN
F 3 "~" H 2900 2300 50  0001 C CNN
	1    2900 2300
	1    0    0    -1  
$EndComp
Wire Wire Line
	3100 2150 2900 2150
Connection ~ 2200 2150
Wire Wire Line
	2200 2150 1850 2150
Connection ~ 2550 2150
Wire Wire Line
	2550 2150 2200 2150
Connection ~ 2900 2150
Wire Wire Line
	2900 2150 2550 2150
Wire Wire Line
	1850 2450 2200 2450
Connection ~ 2200 2450
Wire Wire Line
	2200 2450 2550 2450
Connection ~ 2550 2450
Wire Wire Line
	2550 2450 2900 2450
Connection ~ 2900 2450
Wire Wire Line
	2900 2450 3400 2450
Connection ~ 3400 2450
Wire Wire Line
	3400 2450 3900 2450
Connection ~ 3900 2450
Wire Wire Line
	3900 2450 4250 2450
Connection ~ 4250 2450
Wire Wire Line
	4250 2450 4600 2450
Connection ~ 4600 2450
Wire Wire Line
	4600 2450 4950 2450
Wire Wire Line
	4950 2150 4600 2150
Connection ~ 3900 2150
Wire Wire Line
	3900 2150 3700 2150
Connection ~ 4250 2150
Wire Wire Line
	4250 2150 4150 2150
Connection ~ 4600 2150
Wire Wire Line
	4600 2150 4250 2150
Wire Wire Line
	4150 2150 4150 1950
Wire Wire Line
	4150 1950 4400 1950
Connection ~ 4150 2150
Wire Wire Line
	4150 2150 3900 2150
Wire Wire Line
	3400 2600 3600 2600
Text Label 850  2150 0    50   ~ 0
AVDD
Text Label 4200 1950 0    50   ~ 0
DVDD
Text Label 3450 2600 0    50   ~ 0
DGND
Text Notes 2500 1800 0    79   ~ 0
+3.3V Regulated Supply\n
$Comp
L My_Regulator_Linear:LM3480-3.3 U?
U 1 1
P 3400 2150
AR Path="/5D7F9BD3/5E8AAB2B" Ref="U?"  Part="1" 
AR Path="/5E8AAB2B" Ref="U2"  Part="1" 
F 0 "U2" H 3400 2392 50  0000 C CNN
F 1 "LM3480-3.3" H 3400 2301 50  0000 C CNN
F 2 "Package_TO_SOT_SMD:SOT-23" H 3400 2375 50  0001 C CIN
F 3 "http://www.ti.com/lit/ds/symlink/lm3480.pdf" H 3400 2150 50  0001 C CNN
	1    3400 2150
	1    0    0    -1  
$EndComp
Connection ~ 1850 2150
Wire Wire Line
	850  2150 1850 2150
Wire Wire Line
	3100 5600 3500 5600
Connection ~ 3500 5600
Wire Wire Line
	3500 5450 3500 5600
Wire Wire Line
	3500 5600 3900 5600
Connection ~ 3900 5600
Wire Wire Line
	3900 5450 3900 5600
Wire Wire Line
	3900 5600 4300 5600
Connection ~ 4300 5600
Wire Wire Line
	4300 5450 4300 5600
Wire Wire Line
	4300 5600 4700 5600
Connection ~ 4700 5600
Wire Wire Line
	4700 5450 4700 5600
Wire Wire Line
	4700 5600 5100 5600
Connection ~ 5100 5600
Wire Wire Line
	5100 5450 5100 5600
Wire Wire Line
	5100 5600 5500 5600
Connection ~ 5500 5600
Wire Wire Line
	5500 5450 5500 5600
Wire Wire Line
	5500 5600 5900 5600
Wire Wire Line
	5900 5600 6600 5600
Connection ~ 5900 5600
Wire Wire Line
	5900 5450 5900 5600
$Comp
L Device:C C?
U 1 1
P 3500 5300
AR Path="/5D7F9BD3/5E8AAB4A" Ref="C?"  Part="1" 
AR Path="/5E8AAB4A" Ref="C10"  Part="1" 
F 0 "C10" H 3615 5346 50  0000 L CNN
F 1 "24nF" H 3615 5255 50  0000 L CNN
F 2 "Capacitor_SMD:C_0805_2012Metric" H 3538 5150 50  0001 C CNN
F 3 "http://datasheets.avx.com/X7RDielectric.pdf" H 3500 5300 50  0001 C CNN
	1    3500 5300
	1    0    0    -1  
$EndComp
$Comp
L Device:C C?
U 1 1
P 3900 5300
AR Path="/5D7F9BD3/5E8AAB51" Ref="C?"  Part="1" 
AR Path="/5E8AAB51" Ref="C13"  Part="1" 
F 0 "C13" H 4015 5346 50  0000 L CNN
F 1 "24nF" H 4015 5255 50  0000 L CNN
F 2 "Capacitor_SMD:C_0805_2012Metric" H 3938 5150 50  0001 C CNN
F 3 "http://datasheets.avx.com/X7RDielectric.pdf" H 3900 5300 50  0001 C CNN
	1    3900 5300
	1    0    0    -1  
$EndComp
$Comp
L Device:C C?
U 1 1
P 4300 5300
AR Path="/5D7F9BD3/5E8AAB58" Ref="C?"  Part="1" 
AR Path="/5E8AAB58" Ref="C16"  Part="1" 
F 0 "C16" H 4415 5346 50  0000 L CNN
F 1 "24nF" H 4415 5255 50  0000 L CNN
F 2 "Capacitor_SMD:C_0805_2012Metric" H 4338 5150 50  0001 C CNN
F 3 "http://datasheets.avx.com/X7RDielectric.pdf" H 4300 5300 50  0001 C CNN
	1    4300 5300
	1    0    0    -1  
$EndComp
$Comp
L Device:C C?
U 1 1
P 4700 5300
AR Path="/5D7F9BD3/5E8AAB5F" Ref="C?"  Part="1" 
AR Path="/5E8AAB5F" Ref="C20"  Part="1" 
F 0 "C20" H 4815 5346 50  0000 L CNN
F 1 "24nF" H 4815 5255 50  0000 L CNN
F 2 "Capacitor_SMD:C_0805_2012Metric" H 4738 5150 50  0001 C CNN
F 3 "http://datasheets.avx.com/X7RDielectric.pdf" H 4700 5300 50  0001 C CNN
	1    4700 5300
	1    0    0    -1  
$EndComp
$Comp
L Device:C C?
U 1 1
P 5100 5300
AR Path="/5D7F9BD3/5E8AAB66" Ref="C?"  Part="1" 
AR Path="/5E8AAB66" Ref="C22"  Part="1" 
F 0 "C22" H 5215 5346 50  0000 L CNN
F 1 "24nF" H 5215 5255 50  0000 L CNN
F 2 "Capacitor_SMD:C_0805_2012Metric" H 5138 5150 50  0001 C CNN
F 3 "http://datasheets.avx.com/X7RDielectric.pdf" H 5100 5300 50  0001 C CNN
	1    5100 5300
	1    0    0    -1  
$EndComp
$Comp
L Device:C C?
U 1 1
P 5500 5300
AR Path="/5D7F9BD3/5E8AAB6D" Ref="C?"  Part="1" 
AR Path="/5E8AAB6D" Ref="C23"  Part="1" 
F 0 "C23" H 5615 5346 50  0000 L CNN
F 1 "24nF" H 5615 5255 50  0000 L CNN
F 2 "Capacitor_SMD:C_0805_2012Metric" H 5538 5150 50  0001 C CNN
F 3 "http://datasheets.avx.com/X7RDielectric.pdf" H 5500 5300 50  0001 C CNN
	1    5500 5300
	1    0    0    -1  
$EndComp
$Comp
L Device:C C?
U 1 1
P 5900 5300
AR Path="/5D7F9BD3/5E8AAB74" Ref="C?"  Part="1" 
AR Path="/5E8AAB74" Ref="C24"  Part="1" 
F 0 "C24" H 6015 5346 50  0000 L CNN
F 1 "24nF" H 6015 5255 50  0000 L CNN
F 2 "Capacitor_SMD:C_0805_2012Metric" H 5938 5150 50  0001 C CNN
F 3 "http://datasheets.avx.com/X7RDielectric.pdf" H 5900 5300 50  0001 C CNN
	1    5900 5300
	1    0    0    -1  
$EndComp
Text Notes 4600 850  0    39   ~ 0
5V Supply driving 3.3V LED, so \n1.7V drop across resistor. \nI = 20mA. R = V/I = 1.7 / 20m \n= 85 Ohms. Round to higher \nstandard value, 100 Ohms
Text Notes 5600 1500 0    50   ~ 0
PWR\n(Blue)
Wire Notes Line
	700  1650 700  2650
Wire Wire Line
	3400 2450 3400 2600
Wire Wire Line
	1950 3100 2700 3100
$Comp
L My_Regulator_Linear:MCP1755T-5002E_SOT223-5 U?
U 1 1
P 2550 850
AR Path="/5D7F9BD3/5E8AAB82" Ref="U?"  Part="1" 
AR Path="/5E8AAB82" Ref="U1"  Part="1" 
F 0 "U1" H 2900 1015 50  0000 C CNN
F 1 "MCP1755T-5002E_SOT223-5" H 2900 924 50  0000 C CNN
F 2 "Package_TO_SOT_SMD:SOT-223-6" H 3000 100 50  0001 C CNN
F 3 "" H 3000 100 50  0001 C CNN
	1    2550 850 
	1    0    0    -1  
$EndComp
Wire Wire Line
	3350 1000 3650 1000
Wire Wire Line
	2750 1350 2750 1300
Wire Wire Line
	2750 1300 2900 1300
Connection ~ 3150 1300
Wire Wire Line
	2900 1200 2900 1300
Connection ~ 2900 1300
Wire Wire Line
	2900 1300 3150 1300
Wire Notes Line
	700  1650 5900 1650
Wire Notes Line
	700  2650 5900 2650
Wire Notes Line
	5900 1650 5900 2650
Wire Notes Line
	700  500  5900 500 
Wire Notes Line
	700  1600 5900 1600
Wire Wire Line
	2450 950  2350 950 
Wire Wire Line
	2350 950  2350 1050
Connection ~ 2350 1050
Wire Wire Line
	2350 1050 2250 1050
Text Notes 4700 2000 0    50   ~ 0
Typical DVDD rail \nsupply current 0.5mA.\nVReg Imax = 100mA
Text Notes 3800 1550 0    50   ~ 0
Typical AVDD Rail\nsupply current 7.14mA.\nImax = 300mA
$Comp
L Connector_Generic:Conn_01x16 J?
U 1 1
P 1550 3700
AR Path="/5D7F9BD3/5E8AABAA" Ref="J?"  Part="1" 
AR Path="/5E8AABAA" Ref="J1"  Part="1" 
F 0 "J1" H 1630 3692 50  0000 L CNN
F 1 "Conn_01x16" H 1150 4550 50  0000 L CNN
F 2 "Connector_PinHeader_2.54mm:PinHeader_1x16_P2.54mm_Vertical" H 1550 3700 50  0001 C CNN
F 3 "~" H 1550 3700 50  0001 C CNN
	1    1550 3700
	1    0    0    -1  
$EndComp
$Comp
L Connector_Generic:Conn_01x16 J?
U 1 1
P 1550 5350
AR Path="/5D7F9BD3/5E8AABB1" Ref="J?"  Part="1" 
AR Path="/5E8AABB1" Ref="J2"  Part="1" 
F 0 "J2" H 1630 5342 50  0000 L CNN
F 1 "Conn_01x16" H 950 4500 50  0000 L CNN
F 2 "Connector_PinHeader_2.54mm:PinHeader_1x16_P2.54mm_Vertical" H 1550 5350 50  0001 C CNN
F 3 "~" H 1550 5350 50  0001 C CNN
	1    1550 5350
	1    0    0    -1  
$EndComp
Wire Wire Line
	1350 3200 750  3200
Wire Wire Line
	1350 3300 750  3300
Wire Wire Line
	1350 3400 750  3400
Wire Wire Line
	1350 3500 750  3500
Wire Wire Line
	1350 3700 750  3700
Wire Wire Line
	1350 3800 750  3800
Wire Wire Line
	1350 3900 750  3900
Wire Wire Line
	1350 4000 750  4000
Wire Wire Line
	1350 4100 750  4100
Wire Wire Line
	1350 3600 750  3600
Wire Wire Line
	1350 4200 750  4200
Wire Wire Line
	1350 4400 750  4400
Wire Wire Line
	1350 6150 750  6150
Wire Wire Line
	1350 4300 750  4300
Wire Wire Line
	1350 3100 750  3100
Wire Wire Line
	1350 3000 750  3000
Wire Wire Line
	1350 4850 750  4850
Wire Wire Line
	1350 4650 750  4650
Wire Wire Line
	1350 5050 750  5050
Wire Wire Line
	1350 5150 750  5150
Wire Wire Line
	1350 5250 750  5250
Wire Wire Line
	1350 5350 750  5350
Wire Wire Line
	1350 5450 750  5450
Wire Wire Line
	1350 5550 750  5550
Wire Wire Line
	1350 5650 750  5650
Wire Wire Line
	1350 5750 750  5750
Wire Wire Line
	1350 5850 750  5850
Wire Wire Line
	1350 5950 750  5950
Wire Wire Line
	1350 6050 750  6050
Wire Wire Line
	1350 4500 750  4500
Wire Wire Line
	1350 4750 750  4750
Wire Wire Line
	1350 4950 750  4950
Text Label 750  3300 0    50   ~ 0
MOSI
Text Label 750  3400 0    50   ~ 0
~PWDN
Text Label 750  3500 0    50   ~ 0
~RESET
Text Label 750  3700 0    50   ~ 0
START
Text Label 750  3800 0    50   ~ 0
~CS
Text Label 750  3900 0    50   ~ 0
SCLK
Text Label 750  4000 0    50   ~ 0
MISO
Text Label 750  4100 0    50   ~ 0
~DRDY
Text Label 750  3000 0    50   ~ 0
VIN
Text Label 750  3100 0    50   ~ 0
GND
Text Label 750  4400 0    50   ~ 0
AVDD
Text Label 750  4300 0    50   ~ 0
DVDD
Wire Wire Line
	1950 3350 2700 3350
Wire Wire Line
	1950 3600 2700 3600
Wire Wire Line
	1950 3850 2700 3850
Wire Wire Line
	1950 4100 2700 4100
Wire Wire Line
	1950 4350 2700 4350
Wire Wire Line
	1950 4600 2700 4600
Wire Wire Line
	1950 4850 2700 4850
Wire Wire Line
	1950 5600 2700 5600
Text Label 1950 3100 0    50   ~ 0
IN1
Text Label 1950 3350 0    50   ~ 0
IN2
Text Label 1950 3600 0    50   ~ 0
IN3
Text Label 1950 3850 0    50   ~ 0
IN4
Text Label 1950 4100 0    50   ~ 0
IN5
Text Label 1950 4350 0    50   ~ 0
IN6
Text Label 1950 4600 0    50   ~ 0
IN7
Text Label 1950 4850 0    50   ~ 0
IN8
Text Label 1950 5600 0    50   ~ 0
REF
Text Label 7850 5600 0    50   ~ 0
VCAP2
Text Label 7300 5850 0    50   ~ 0
VCAP1
Text Label 6050 5900 0    50   ~ 0
VCAP4
Text Label 750  5050 0    50   ~ 0
IN1
Text Label 750  5150 0    50   ~ 0
IN2
Text Label 750  5250 0    50   ~ 0
IN3
Text Label 750  5350 0    50   ~ 0
IN4
Text Label 750  5450 0    50   ~ 0
IN5
Text Label 750  5550 0    50   ~ 0
IN6
Text Label 750  5650 0    50   ~ 0
IN7
Text Label 750  5750 0    50   ~ 0
IN8
Text Label 750  5850 0    50   ~ 0
REF
Text Label 750  5950 0    50   ~ 0
VCAP1
Text Label 750  6050 0    50   ~ 0
VCAP2
Text Label 750  4500 0    50   ~ 0
VCAP3
Text Label 750  4650 0    50   ~ 0
VCAP4
Text Label 7400 2250 0    50   ~ 0
VCAP3
Text Label 750  4750 0    50   ~ 0
VREFP
Text Label 6800 5600 0    50   ~ 0
VREFP
Wire Wire Line
	7100 2700 6900 2700
Wire Wire Line
	6600 2800 6250 2800
Connection ~ 6600 2800
Wire Wire Line
	6600 2800 6600 2700
Text Label 6250 2800 0    50   ~ 0
AVSS
$Comp
L Device:C C?
U 1 1
P 6950 5950
AR Path="/5D7F9BD3/5E8AAC0E" Ref="C?"  Part="1" 
AR Path="/5E8AAC0E" Ref="C28"  Part="1" 
F 0 "C28" V 6698 5950 50  0000 C CNN
F 1 "10u" V 6789 5950 50  0000 C CNN
F 2 "Capacitor_SMD:C_0603_1608Metric" H 6988 5800 50  0001 C CNN
F 3 "~" H 6950 5950 50  0001 C CNN
	1    6950 5950
	0    1    1    0   
$EndComp
Wire Wire Line
	7000 5200 7000 5400
Wire Wire Line
	7000 5400 7100 5400
Connection ~ 7100 6350
Wire Wire Line
	7100 6350 7300 6350
Wire Wire Line
	6050 6350 7100 6350
Connection ~ 7100 5950
Wire Wire Line
	7100 5950 7100 6350
Wire Wire Line
	6800 5200 6800 5950
Wire Wire Line
	7100 5400 7100 5950
Wire Wire Line
	9050 1500 9950 1500
Text Label 9050 1500 0    50   ~ 0
AVSS
Text Label 9400 1500 0    50   ~ 0
DGND
Text Label 9750 1500 0    50   ~ 0
GND
Text Label 750  4200 0    50   ~ 0
DVDD
Text Label 5250 2950 0    50   ~ 0
AVDD
Text Label 750  3600 0    50   ~ 0
CLK
Wire Wire Line
	8100 4450 8350 4450
Text Label 8200 4450 0    50   ~ 0
CLK
Wire Wire Line
	8100 4350 8350 4350
$EndSCHEMATC
